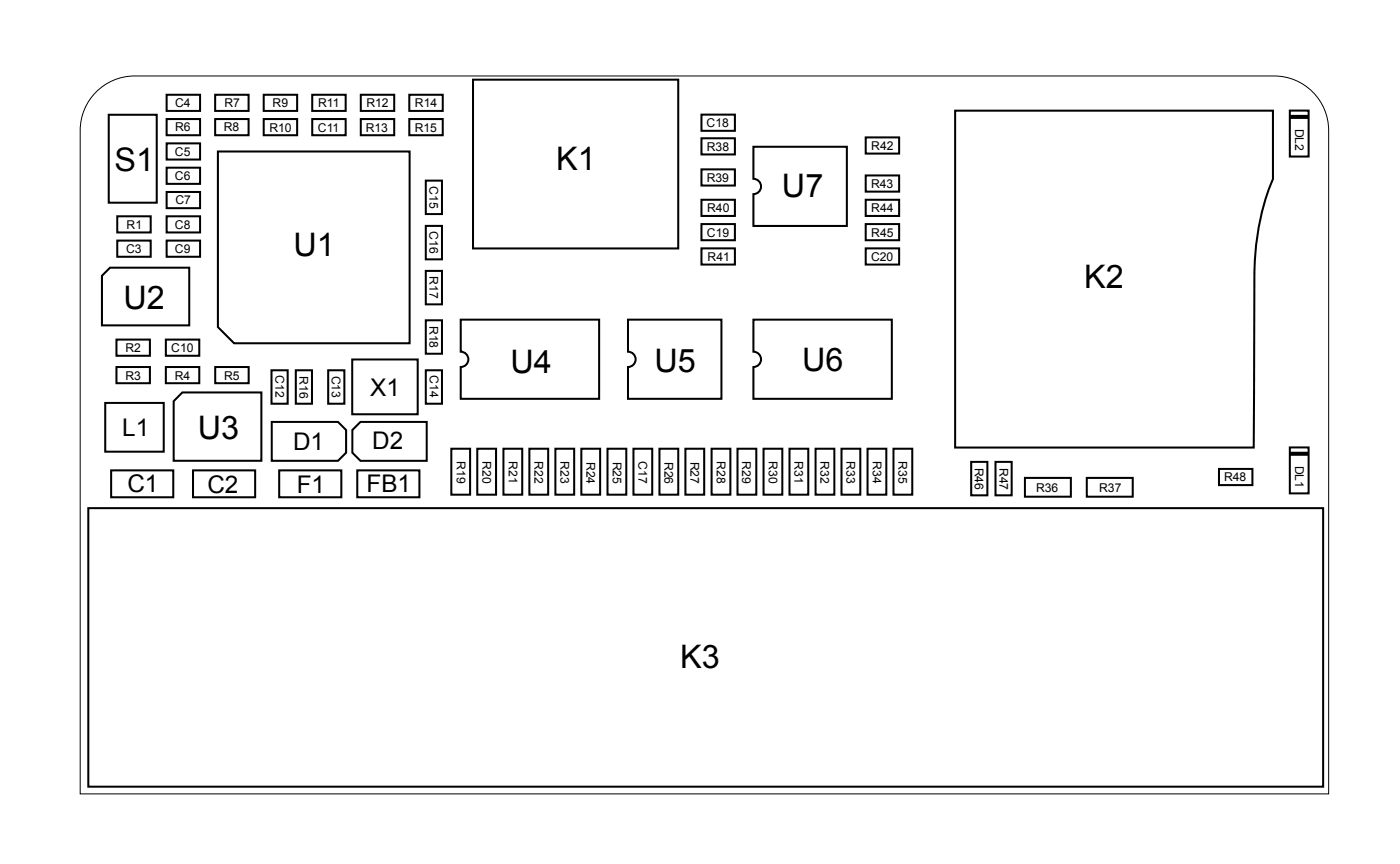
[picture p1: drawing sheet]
<svg xmlns="http://www.w3.org/2000/svg" width="61mm" height="38mm" viewBox="0 0 61 38" stroke-linecap="round" stroke-linejoin="round" font-family="sans-serif">
<!-- layer: Calque 1 -->
<path d="M4.4 3.8l.9-.4 .6-.1h49.6a2.37 2.37 0 0 1 2.4 2.4v28.9h-54.4v-28.9a2.37 2.37 0 0 1 .9-1.9z" fill="none" stroke="#000" stroke-width=".04"/>
<g fill="none" stroke="#000" stroke-width=".09">
<path d="M4.4 12l.4-.3h3.4v2.5h-3.8zM4.6 17.5h2.5v2.2h-2.5zM4.7 5h2.1v3.8h-2.1zM5.1 14.8h1.4v.7h-1.4zM5.1 16h1.4v.7h-1.4zM5.1 9.4h1.5v.7h-1.5zM5.1 10.5h1.5v.7h-1.5zM7.2 14.8h1.5v.7h-1.5zM7.2 16h1.5v.7h-1.5zM7.3 4.1h1.4v.7h-1.4zM7.3 5.2h1.4v.7h-1.4zM7.3 6.2h1.4v.7h-1.4z"/>
<path d="M7.3 7.3h1.4v.7h-1.4zM7.3 8.4h1.4v.7h-1.4zM7.3 9.4h1.4v.7h-1.4zM7.3 10.5h1.4v.7h-1.4zM7.9 17.1h3.5v3h-3.8v-2.6zM9.4 4.1h1.4v.7h-1.4zM9.4 5.2h1.4v.7h-1.4zM9.4 16h1.4v.7h-1.4zM9.5 6.6h8.3v8.3h-7.6l-.7-.7zM11.5 4.1h1.4v.7h-1.4zM11.5 5.2h1.4v.7h-1.4zM11.8 16.1h.7v1.5h-.7z"/>
<path d="M11.8 18.4h2.9l.4 .3v1l-.4 .4h-2.9zM12.9 16.1h.7v1.5h-.7zM13.6 4.1h1.5v.7h-1.5zM13.6 5.2h1.5v.7h-1.5zM14.3 16.1h.7v1.5h-.7zM15.3 15.7h2.9v2.3h-2.9zM15.7 18.4h2.9v1.7h-2.9l-.4-.4v-1zM15.7 4.1h1.5v.7h-1.5zM15.7 5.2h1.5v.7h-1.5zM17.8 4.1h1.5v.7h-1.5zM17.8 5.2h1.5v.7h-1.5zM18.5 7.9h.8v1.4h-.8z"/>
<path d="M18.5 9.8h.8v1.5h-.8zM18.5 11.8h.8v1.5h-.8zM18.5 13.9h.8v1.5h-.8zM18.5 16.1h.8v1.5h-.8zM19.7 19.5h.8v2h-.8zM20.1 13.9h6v3.5h-6v-1.4a.33 .33 0 0 0 .3-.4 .33 .33 0 0 0-.3-.3zM20.6 3.5h8.9v7.3h-8.9zM20.8 19.5h.8v2h-.8zM21.9 19.5h.8v2h-.8zM23.1 19.5h.8v2h-.8zM24.2 19.5h.8v2h-.8zM25.3 19.5h.8v2h-.8z"/>
<path d="M26.5 19.5h.8v2h-.8zM27.4 13.9h4v3.5h-4v-1.4a.33 .33 0 0 0 .3-.4 .33 .33 0 0 0-.3-.3zM27.6 19.5h.8v2h-.8zM28.7 19.5h.8v2h-.8zM29.9 19.5h.8v2h-.8zM30.6 5h1.4v.7h-1.4zM30.6 6h1.4v.7h-1.4zM30.6 7.4h1.4v.7h-1.4zM30.6 8.7h1.4v.7h-1.4zM30.6 9.8h1.4v.7h-1.4zM30.6 10.8h1.4v.7h-1.4zM31 19.5h.8v2h-.8z"/>
<path d="M32.1 19.5h.8v2h-.8zM32.8 13.9h6v3.5h-6v-1.4a.33 .33 0 0 0 .4-.4 .33 .33 0 0 0-.4-.3zM32.8 6.4h4.1v3.4h-4.1v-1.3a.33 .33 0 0 0 .4-.4 .33 .33 0 0 0-.4-.3zM33.3 19.5h.8v2h-.8zM34.4 19.5h.8v2h-.8zM35.5 19.5h.8v2h-.8zM36.7 19.5h.8v2h-.8zM37.7 9.8h1.5v.7h-1.5zM37.7 10.8h1.5v.7h-1.5zM37.7 8.7h1.5v.7h-1.5zM37.7 7.6h1.5v.7h-1.5zM37.7 6h1.5v.7h-1.5z"/>
<path d="M37.8 19.5h.8v2h-.8zM38.9 19.5h.8v2h-.8zM41.6 4.8h13.9v3a11.3 11.3 0 0 0-.9 5.2v6.5h-13zM56.2 19.5h.8v2h-.8zM56.2 4.8h.8v2h-.8zM3.8 22.1h53.8v12.2h-53.8zM4.8 20.5h2.7v1.2h-2.7zM8.4 20.5h2.7v1.2h-2.7zM12.2 20.5h2.7v1.2h-2.7zM15.6 20.5h2.7v1.2h-2.7zM42.3 20.1h.7v1.5h-.7zM43.4 20.1h.7v1.5h-.7z"/>
<path d="M44.6 20.8h2v.8h-2zM47.3 20.8h2v.8h-2zM53.1 20.4h1.5v.7h-1.5z"/>
</g>
<path d="M56.2 19.8h.8M56.2 5.1h.8" fill="none" stroke="#000" stroke-width=".18"/>
<g font-size="1.4">
<text x="5" y="7.5">S1</text>
<text x="12.8" y="11.2">U1</text>
<text x="24.2" y="7.4">K1</text>
<text x="34.1" y="8.6">U7</text>
<text x="5.4" y="13.5">U2</text>
<text x="22.2" y="16.2">U4</text>
<text x="28.5" y="16.2">U5</text>
<text x="34.9" y="16.2">U6</text>
<text x="47.2" y="12.5">K2</text>
<text x="8.6" y="19.1">U3</text>
<text x="29.6" y="29.1">K3</text>
</g>
<g font-size="1.1">
<text x="16.1" y="17.3">X1</text>
<text x="5.3" y="19">L1</text>
<text x="5.5" y="21.4">C1</text>
<text x="9" y="21.5">C2</text>
<text x="12.8" y="19.6">D1</text>
<text x="12.9" y="21.4">F1</text>
<text x="16" y="21.4">FB1</text>
<text x="16.2" y="19.6">D2</text>
</g>
<g font-size=".5">
<text x="7.6" y="5.7">R6</text>
<text x="7.6" y="4.7">C4</text>
<text x="9.8" y="5.7">R8</text>
<text x="9.8" y="4.7">R7</text>
<text x="11.7" y="5.7">R10</text>
<text x="11.9" y="4.7">R9</text>
<text x="13.8" y="5.7">C11</text>
<text x="13.9" y="4.7">R11</text>
<text x="15.9" y="5.7">R13</text>
<text x="16" y="4.7">R12</text>
<text x="18.1" y="5.7">R15</text>
<text x="18.1" y="4.7">R14</text>
<text x="30.8" y="5.5">C18</text>
<text x="56.4" y="5.6" transform="rotate(90 56.4 5.6)">DL2</text>
<text x="5.5" y="11">C3</text>
<text x="5.5" y="10">R1</text>
<text x="7.6" y="11">C9</text>
<text x="7.6" y="10">C8</text>
<text x="7.6" y="7.8">C6</text>
<text x="7.6" y="6.8">C5</text>
<text x="7.6" y="8.9">C7</text>
<text x="18.7" y="8.1" transform="rotate(90 18.7 8.1)">C15</text>
<text x="18.7" y="10.1" transform="rotate(90 18.7 10.1)">C16</text>
<text x="30.8" y="7.9">R39</text>
<text x="30.8" y="6.6">R38</text>
<text x="30.8" y="10.3">C19</text>
<text x="30.8" y="9.2">R40</text>
<text x="30.8" y="11.3">R41</text>
<text x="37.9" y="11.4">C20</text>
<text x="37.9" y="8.2">R43</text>
<text x="38" y="6.5">R42</text>
<text x="38" y="10.3">R45</text>
<text x="38" y="9.2">R44</text>
<text x="5.5" y="15.3">R2</text>
<text x="5.5" y="16.5">R3</text>
<text x="7.5" y="15.3">C10</text>
<text x="7.6" y="16.5">R4</text>
<text x="9.8" y="16.5">R5</text>
<text x="12" y="16.3" transform="rotate(90 12 16.3)">C12</text>
<text x="13" y="16.4" transform="rotate(90 13 16.4)">R16</text>
<text x="14.5" y="16.4" transform="rotate(90 14.5 16.4)">C13</text>
<text x="18.7" y="12" transform="rotate(90 18.7 12)">R17</text>
<text x="18.7" y="14.2" transform="rotate(90 18.7 14.2)">R18</text>
<text x="18.7" y="16.3" transform="rotate(90 18.7 16.3)">C14</text>
<text x="19.9" y="20.1" transform="rotate(90 19.9 20.1)">R19</text>
<text x="21" y="20.1" transform="rotate(90 21 20.1)">R20</text>
<text x="22.2" y="20.1" transform="rotate(90 22.2 20.1)">R21</text>
<text x="23.3" y="20.1" transform="rotate(90 23.3 20.1)">R22</text>
<text x="24.4" y="20.1" transform="rotate(90 24.4 20.1)">R23</text>
<text x="25.6" y="20.1" transform="rotate(90 25.6 20.1)">R24</text>
<text x="26.7" y="20.1" transform="rotate(90 26.7 20.1)">R25</text>
<text x="27.8" y="20.1" transform="rotate(90 27.8 20.1)">C17</text>
<text x="28.9" y="20.1" transform="rotate(90 28.9 20.1)">R26</text>
<text x="30.1" y="20.1" transform="rotate(90 30.1 20.1)">R27</text>
<text x="31.2" y="20.1" transform="rotate(90 31.2 20.1)">R28</text>
<text x="32.3" y="20.1" transform="rotate(90 32.3 20.1)">R29</text>
<text x="33.5" y="20.1" transform="rotate(90 33.5 20.1)">R30</text>
<text x="34.6" y="20.1" transform="rotate(90 34.6 20.1)">R31</text>
<text x="35.7" y="20.1" transform="rotate(90 35.7 20.1)">R32</text>
<text x="36.9" y="20.1" transform="rotate(90 36.9 20.1)">R33</text>
<text x="38" y="20.1" transform="rotate(90 38 20.1)">R34</text>
<text x="39.1" y="20.1" transform="rotate(90 39.1 20.1)">R35</text>
<text x="42.5" y="20.4" transform="rotate(90 42.5 20.4)">R46</text>
<text x="43.5" y="20.4" transform="rotate(90 43.5 20.4)">R47</text>
<text x="45.1" y="21.4">R36</text>
<text x="47.9" y="21.4">R37</text>
<text x="53.3" y="21">R48</text>
<text x="56.4" y="20.3" transform="rotate(90 56.4 20.3)">DL1</text>
</g>
</svg>
